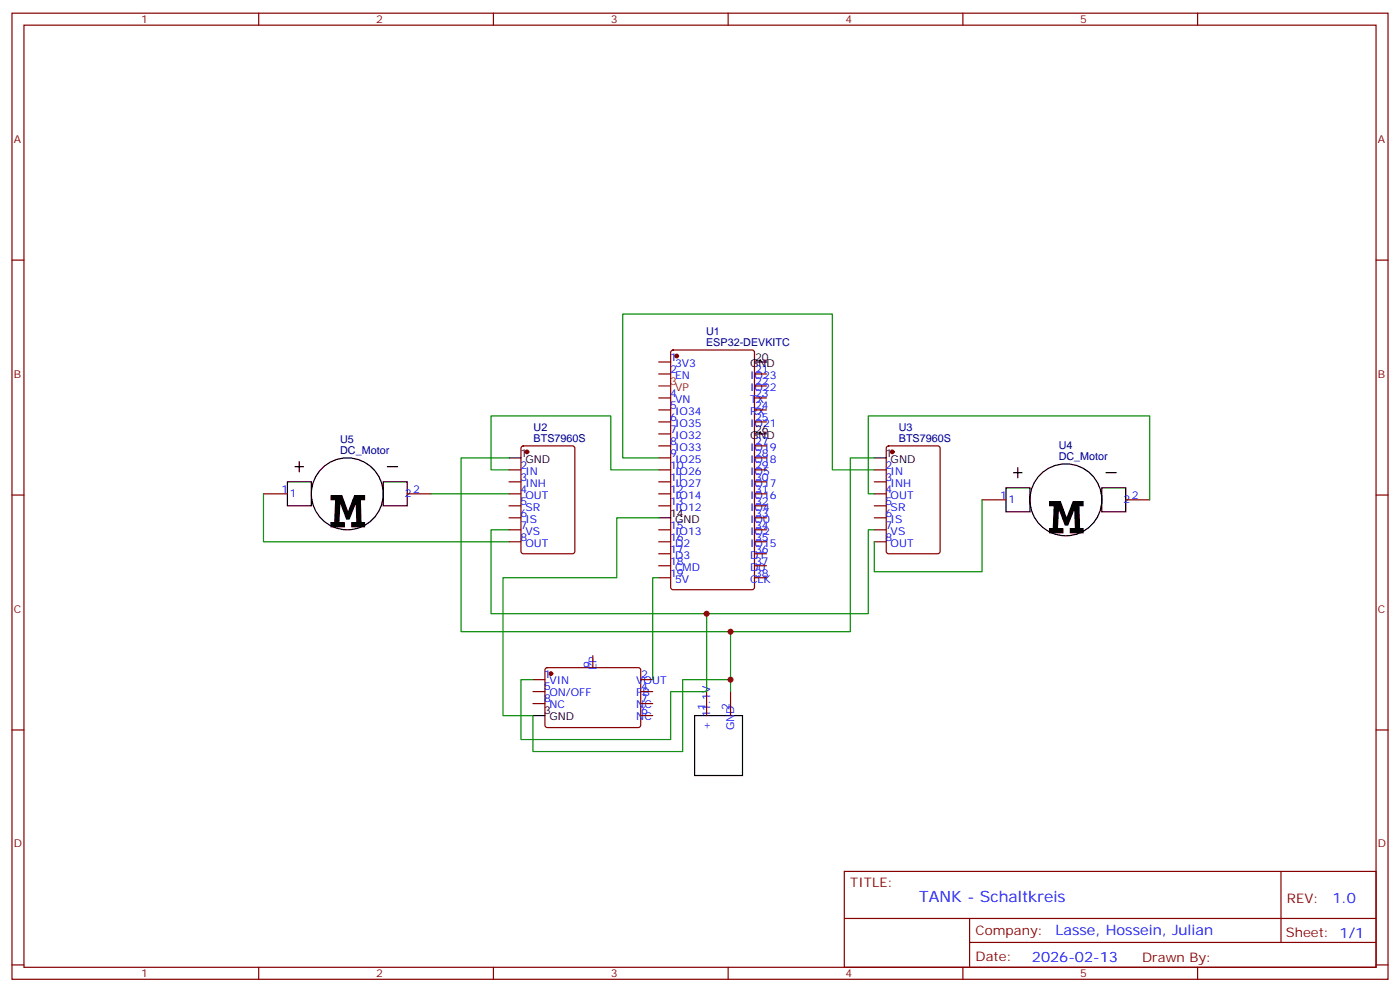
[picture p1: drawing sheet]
<svg xmlns="http://www.w3.org/2000/svg" width="412mm" height="292mm" viewBox="0 0 412 292" stroke-linecap="round" stroke-linejoin="round" font-family="sans-serif">
<g fill="none" stroke="#870000" stroke-width=".35">
<path d="M3.5 3.9h405.4v284.3h-405.4zM7.1 7.4h398.2v277.3h-398.2zM76.2 3.9v3.5M145.3 3.9v3.5M214.5 3.9v3.5M283.6 3.9v3.5M352.8 3.9v3.5M3.5 76.6h3.6M405.3 76.6h3.6M194 106.5h3.6M194 110.1h3.6M194 117.1h3.6"/>
<path d="M197.8 103.2l.5-.2h23.2l.7 .4v69.5l-.4 .6-23.5 .1-.7-.5v-69.4zM222.2 110.1h3.6M222.2 117.1h3.6M222.2 113.6h3.6M149.9 138.3h3.6M153.7 131.4l.5-.2h14.4l.7 .5v30.6l-.4 .6-14.7 .1-.7-.5v-30.6zM194 120.6h3.6M194 124.2h3.6M194 127.7h3.6M194 131.2h3.6M194 134.8h3.6M194 138.3h3.6"/>
<path d="M222.2 120.6h3.6M222.2 124.2h3.6M222.2 131.2h3.6M222.2 134.8h3.6M222.2 138.3h3.6M257.5 138.3h3.6M261.3 131.4l.5-.2h14.4l.7 .5v30.6l-.4 .6-14.7 .1-.7-.5v-30.6zM3.5 145.7h3.6M77.6 145.3h7.1M119.9 145.3h7.1M149.9 141.8h3.6M149.9 145.3h3.6"/>
<path d="M149.9 148.9h3.6M149.9 155.9h3.6M149.9 159.5h3.6M149.9 152.4h3.6M194 141.8h3.6M194 145.3h3.6M194 148.9h3.6M194 155.9h3.6M194 159.5h3.6M222.2 141.8h3.6M222.2 145.3h3.6M222.2 148.9h3.6"/>
<path d="M222.2 155.9h3.6M222.2 159.5h3.6M222.2 152.4h3.6M257.5 141.8h3.6M257.5 145.3h3.6M257.5 148.9h3.6M257.5 155.9h3.6M257.5 159.5h3.6M257.5 152.4h3.6M289.3 147.1h7M331.6 147.1h7.1M405.3 145.7h3.6"/>
<path d="M194 163h3.6M194 166.5h3.6M194 170h3.6M222.2 163h3.6M222.2 166.5h3.6M222.2 170h3.6M160.7 196.7l.5-.2 27.1 .1 .4 .6v16.5l-.7 .4h-27.1l-.4-.7v-16.2zM174.6 193v3.5M3.5 214.8h3.6M157 200h3.5M157 203.6h3.5M157 207.1h3.5"/>
<path d="M188.7 200h3.6M188.7 203.6h3.6M188.7 210.6h3.6M188.7 207.1h3.6M208.1 203.6v7M215.2 203.6v7M405.3 214.8h3.6M248.7 256.5h156.6v28.2h-156.6zM377.3 256.5v20.9M248.7 270.3h156.5M285.6 277.4h119.6M285.6 270.3v14.1"/>
<path d="M3.5 284h3.6M76.2 284.7v3.5M145.3 284.7v3.5M214.5 284.7v3.5M283.6 284.7v3.5M352.8 284.7v3.5M405.3 284h3.6"/>
</g>
<g fill="#870000" stroke="#870000" stroke-width=".35">
<circle cx="199.3" cy="104.8" r=".53"/>
<circle cx="155.2" cy="133" r=".53"/>
<circle cx="262.8" cy="133" r=".53"/>
<circle cx="162.3" cy="198.3" r=".53"/>
</g>
<path d="M194 113.6h3.6" fill="none" stroke="#f00" stroke-width=".35"/>
<g fill="none" stroke="#000" stroke-width=".35">
<path d="M222.2 106.5h3.6M86.9 137.4h2.5M88.1 135.8v3.1M114.1 137.4h3M149.9 134.8h3.6M222.2 127.7h3.6M257.5 134.8h3.6M298.6 139.1h2.5M299.8 137.6v3M325.8 139.1h3M84.7 141.8h7v7.1h-7zM112.9 141.8h7v7.1h-7z"/>
<path d="M194 152.4h3.6M296.3 143.6h7.1v7h-7.1zM324.6 143.6h7v7h-7zM157 210.6h3.5M204.6 210.6h14.1v17.6h-14.1z"/>
<circle cx="102.3" cy="145.3" r="10.6"/>
<circle cx="314" cy="147.1" r="10.6"/>
</g>
<path d="M149.9 134.8h-14.1v51.1h79.4v17.7M149.9 138.3h-5.3v-15.9h35.3v15.9h14.1M194 134.8h-10.6v-42.4h61.8v45.9h12.3M257.5 134.8h-7v51.1h-35.3M77.6 145.3v14.2h72.3M127 145.3h22.9M149.9 155.9h-5.3v24.7h63.5M194 152.4h-12.3v17.6h-33.5v40.6h8.8v10.6h44.1v-21.2h14.1M257.5 155.9h-1.7v24.7h-47.7v23h-10.5v14.1h-44.1v-17.7h3.5M257.5 145.3h-1.7v-22.9h82.9v24.7M289.3 147.1v21.2h-31.8v-8.8M194 170h-1.7v30" fill="none" stroke="#008700" stroke-width=".35"/>
<g fill="#c00">
<circle cx="215.2" cy="185.9" r=".88"/>
<circle cx="208.1" cy="180.6" r=".88"/>
<circle cx="215.2" cy="200" r=".88"/>
</g>
<g font-size="16.9">
<text x="97.4" y="155.2">M</text>
<text x="309" y="157">M</text>
</g>
<text font-size="4.6" fill="#00f" x="270.8" y="265.5">TANK - Schaltkreis</text>
<g font-size="4.2" fill="#00f">
<text x="392.5" y="265.7">1.0</text>
<text x="310.9" y="275.3">Lasse, Hossein, Julian</text>
<text x="304" y="283.1">2026-02-13</text>
</g>
<g font-size="3.9" fill="#800">
<text x="250.5" y="261.1">TITLE:</text>
<text x="379.1" y="265.7">REV:</text>
<text x="287.4" y="275.3">Company:</text>
<text x="378.7" y="275.9">Sheet: 1/1</text>
<text x="287.4" y="282.9">Date:</text>
<text x="336.4" y="283">Drawn By:</text>
</g>
<g font-size="3.2" fill="#800">
<text x="41.6" y="6.9">1</text>
<text x="110.8" y="6.9">2</text>
<text x="179.9" y="6.9">3</text>
<text x="249.1" y="6.9">4</text>
<text x="318.2" y="6.9">5</text>
<text x="4.1" y="42">A</text>
<text x="405.9" y="42">A</text>
<text x="4.1" y="111.1">B</text>
<text x="405.9" y="111.1">B</text>
<text x="4.1" y="180.3">C</text>
<text x="405.9" y="180.3">C</text>
<text x="4.1" y="249.4">D</text>
<text x="405.9" y="249.4">D</text>
<text x="41.6" y="287.7">1</text>
<text x="110.8" y="287.7">2</text>
<text x="179.9" y="287.7">3</text>
<text x="249.1" y="287.7">4</text>
<text x="318.2" y="287.7">5</text>
</g>
<g font-size="3.2" fill="#000080">
<text x="208" y="101.8">ESP32-DEVKITC</text>
<text x="208" y="98.6">U1</text>
<text x="100.2" y="130.5">U5</text>
<text x="157.2" y="130">BTS7960S</text>
<text x="157.2" y="126.8">U2</text>
<text x="264.8" y="130">BTS7960S</text>
<text x="264.8" y="126.8">U3</text>
<text x="100.2" y="133.7">DC_Motor</text>
<text x="311.9" y="135.5">DC_Motor</text>
<text x="311.9" y="132.3">U4</text>
</g>
<g font-size="3.2" fill="#00f">
<text x="197.4" y="106.2">1</text>
<text x="198.9" y="107.9">3V3</text>
<text x="197.4" y="109.7">2</text>
<text x="198.9" y="111.5">EN</text>
<text x="220.9" y="111.5">IO23</text>
<text x="222.4" y="109.7">21</text>
<text x="222.4" y="113.2">22</text>
<text x="197.4" y="116.8">4</text>
<text x="198.9" y="118.5">VN</text>
<text x="220.9" y="115">IO22</text>
<text x="220.9" y="118.5">TX</text>
<text x="222.4" y="116.8">23</text>
<text x="197.4" y="120.3">5</text>
<text x="197.4" y="123.8">6</text>
<text x="198.9" y="122.1">IO34</text>
<text x="198.9" y="125.6">IO35</text>
<text x="220.9" y="122.1">RX</text>
<text x="220.9" y="125.6">IO21</text>
<text x="222.4" y="120.3">24</text>
<text x="222.4" y="123.8">25</text>
<text x="197.4" y="127.4">7</text>
<text x="197.4" y="130.9">8</text>
<text x="198.9" y="129.1">IO32</text>
<text x="222.4" y="130.9">27</text>
<text x="153.3" y="137.9">2</text>
<text x="197.4" y="134.4">9</text>
<text x="197.4" y="137.9">10</text>
<text x="198.9" y="132.6">IO33</text>
<text x="198.9" y="136.2">IO25</text>
<text x="220.9" y="132.6">IO19</text>
<text x="220.9" y="136.2">IO18</text>
<text x="222.4" y="134.4">28</text>
<text x="222.4" y="137.9">29</text>
<text x="260.9" y="137.9">2</text>
<text x="153.3" y="141.5">3</text>
<text x="154.8" y="139.7">IN</text>
<text x="154.8" y="143.2">INH</text>
<text x="197.4" y="141.5">11</text>
<text x="198.9" y="139.7">IO26</text>
<text x="198.9" y="143.2">IO27</text>
<text x="220.9" y="139.7">IO5</text>
<text x="220.9" y="143.2">IO17</text>
<text x="222.4" y="141.5">30</text>
<text x="260.9" y="141.5">3</text>
<text x="262.4" y="139.7">IN</text>
<text x="262.4" y="143.2">INH</text>
<text x="82.9" y="145">1</text>
<text x="85.4" y="146.4">1</text>
<text x="119.2" y="146.4">2</text>
<text x="121.7" y="145">2</text>
<text x="153.3" y="145">4</text>
<text x="153.3" y="148.5">5</text>
<text x="154.8" y="146.8">OUT</text>
<text x="197.4" y="145">12</text>
<text x="197.4" y="148.5">13</text>
<text x="198.9" y="146.8">IO14</text>
<text x="220.9" y="146.8">IO16</text>
<text x="222.4" y="145">31</text>
<text x="222.4" y="148.5">32</text>
<text x="260.9" y="145">4</text>
<text x="260.9" y="148.5">5</text>
<text x="262.4" y="146.8">OUT</text>
<text x="294.6" y="146.8">1</text>
<text x="297" y="148.2">1</text>
<text x="330.9" y="148.2">2</text>
<text x="333.4" y="146.8">2</text>
<text x="153.3" y="152">6</text>
<text x="153.3" y="155.6">7</text>
<text x="154.8" y="150.3">SR</text>
<text x="154.8" y="153.8">IS</text>
<text x="197.4" y="155.6">15</text>
<text x="198.9" y="150.3">IO12</text>
<text x="220.9" y="150.3">IO4</text>
<text x="220.9" y="153.8">IO0</text>
<text x="222.4" y="152">33</text>
<text x="222.4" y="155.6">34</text>
<text x="260.9" y="152">6</text>
<text x="260.9" y="155.6">7</text>
<text x="262.4" y="150.3">SR</text>
<text x="262.4" y="153.8">IS</text>
<text x="153.3" y="159.1">8</text>
<text x="154.8" y="157.3">VS</text>
<text x="154.8" y="160.9">OUT</text>
<text x="197.4" y="159.1">16</text>
<text x="198.9" y="157.3">IO13</text>
<text x="198.9" y="160.9">D2</text>
<text x="220.9" y="157.3">IO2</text>
<text x="220.9" y="160.9">IO15</text>
<text x="222.4" y="159.1">35</text>
<text x="260.9" y="159.1">8</text>
<text x="262.4" y="157.3">VS</text>
<text x="262.4" y="160.9">OUT</text>
<text x="197.4" y="162.6">17</text>
<text x="197.4" y="166.2">18</text>
<text x="198.9" y="164.4">D3</text>
<text x="198.9" y="167.9">CMD</text>
<text x="220.9" y="164.4">D1</text>
<text x="220.9" y="167.9">D0</text>
<text x="222.4" y="162.6">36</text>
<text x="222.4" y="166.2">37</text>
<text x="197.4" y="169.7">19</text>
<text x="198.9" y="171.4">5V</text>
<text x="220.9" y="171.4">CLK</text>
<text x="222.4" y="169.7">38</text>
<text x="174.3" y="196.5" transform="rotate(-90 174.3 196.5)">9</text>
<text x="175.7" y="197.2" transform="rotate(-90 175.7 197.2)">EP</text>
<text x="160.3" y="199.7">1</text>
<text x="160.3" y="203.2">5</text>
<text x="161.8" y="201.4">VIN</text>
<text x="187.4" y="201.4">VOUT</text>
<text x="188.9" y="199.7">2</text>
<text x="188.9" y="203.2">4</text>
<text x="160.3" y="206.7">8</text>
<text x="161.8" y="205">ON/OFF</text>
<text x="161.8" y="208.5">NC</text>
<text x="187.4" y="205">FB</text>
<text x="187.4" y="208.5">NC</text>
<text x="188.9" y="206.7">7</text>
<text x="207.8" y="208.8" transform="rotate(-90 207.8 208.8)">1</text>
<text x="214.8" y="208.8" transform="rotate(-90 214.8 208.8)">2</text>
<text x="187.4" y="212">NC</text>
<text x="188.9" y="210.3">6</text>
<text x="209.2" y="214.8" transform="rotate(-90 209.2 214.8)">+ 11.1V</text>
<text x="216.3" y="214.8" transform="rotate(-90 216.3 214.8)">GND</text>
</g>
<g font-size="3.2">
<text x="220.9" y="107.9">GND</text>
<text x="222.4" y="106.2">20</text>
<text x="220.9" y="129.1">GND</text>
<text x="222.4" y="127.4">26</text>
<text x="153.3" y="134.4">1</text>
<text x="154.8" y="136.2">GND</text>
<text x="260.9" y="134.4">1</text>
<text x="262.4" y="136.2">GND</text>
<text x="197.4" y="152">14</text>
<text x="198.9" y="153.8">GND</text>
<text x="160.3" y="210.3">3</text>
<text x="161.8" y="212">GND</text>
</g>
<g font-size="3.2" fill="#f00">
<text x="197.4" y="113.2">3</text>
<text x="198.9" y="115">VP</text>
</g>
</svg>
